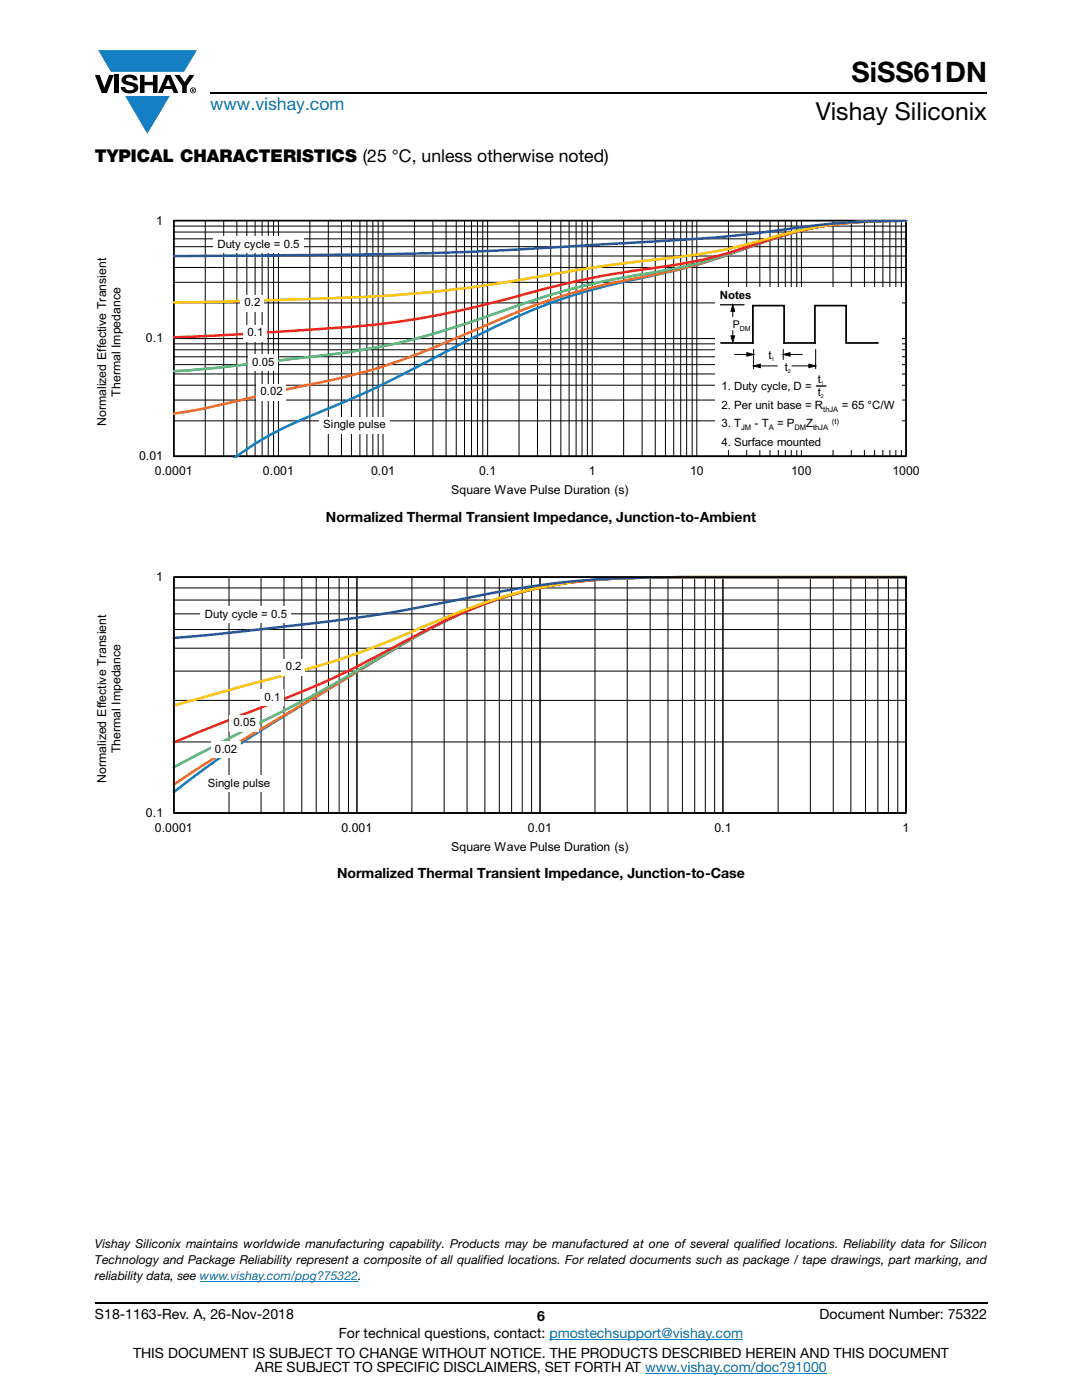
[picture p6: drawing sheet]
<svg xmlns="http://www.w3.org/2000/svg" width="216mm" height="279mm" viewBox="0 0 216 279" stroke-linecap="round" stroke-linejoin="round" font-family="sans-serif">
<g fill="#147fc3">
<path d="M19.6 10h19.7l-2.6 4.3h-1.1h-13.5z"/>
<path d="M25 19.2h8.9l-4.5 7.5z"/>
</g>
<g fill="#000">
<path d="M18.9 15h1l.9 2.5 1-2.5h.9l-1.4 3.6h-1zM22.9 15h.9v3.6h-.9zM24.6 15.3a2.1 2.1 0 0 1 2.8 .3l.1 .4h-.9a.79 .79 0 0 0-.7-.5 .79 .79 0 0 0-.8 .4l.3 .3 1 .2a1.08 1.08 0 0 1 1.2 1 1.08 1.08 0 0 1-1.1 1.2 1.73 1.73 0 0 1-2.4-1.2h.9a.96 .96 0 0 0 .8 .6 .96 .96 0 0 0 .9-.4 1.31 1.31 0 0 0-1.2-.6 1.03 1.03 0 0 1-1.1-.6 1.03 1.03 0 0 1 .2-1.1zM27.9 15h.9v1.3h1.7v-1.3h.9v3.6h-.9v-1.6h-1.7v1.6h-.9zM34.8 15h1.1l.9 1.4 1-1.4h1l-1.5 2.2v1.4h-.9v-1.4z"/>
<path d="M33.6 15.9l.5 1.3h-1.1zM33.1 15l-1.6 3.6h1l.3-.8h1.5l.3 .8h1l-1.6-3.6z"/>
<path d="M38.4 17.8h.2v.2h-.2zM38.3 17.7v.7h.1v-.3l.4 .3-.2-.3 .2-.2-.1-.2z"/>
<path d="M38.1 18a.46 .46 0 0 1 .9 0 .46 .46 0 0 1-.9 0zM37.9 18a.6 .6 0 0 0 1.2 0 .6 .6 0 0 0-1.2 0z"/>
</g>
<path d="M42 18.6h155M18.9 260h178.1" fill="none" stroke="#000" stroke-width=".36"/>
<path d="M39.9 255.7h31.6M109.6 267.3h38.7M128.7 274h36.3" fill="none" stroke="#007ec4" stroke-width=".2"/>
<path d="M19.1 39.5h177.7v60h-177.7z" fill="#fff"/>
<g fill="none" stroke="#000" stroke-width=".2">
<path d="M34.7 44h146.1v47.1h-146.1zM34.7 56.3h146.1M34.7 53.4h146.1M34.7 51.1h146.1M34.7 49.2h146.1M34.7 47.7h146.1M34.7 46.3h146.1M34.7 45.1h146.1M41 44v47.1M44.6 44v47.1M47.3 44v47.1M49.3 44v47.1"/>
<path d="M50.9 44v47.1M52.3 44v47.1M53.5 44v47.1M54.6 44v47.1M55.6 44v47.1M61.8 44v47.1M65.5 44v47.1M68.1 44v47.1M70.1 44v47.1M71.8 44v47.1M73.2 44v47.1M74.4 44v47.1"/>
<path d="M75.5 44v47.1M76.4 44v47.1M82.7 44v47.1M86.4 44v47.1M89 44v47.1M91 44v47.1M92.7 44v47.1M94.1 44v47.1M95.3 44v47.1M96.3 44v47.1M97.3 44v47.1M103.6 44v47.1"/>
<path d="M107.3 44v47.1M109.9 44v47.1M111.9 44v47.1M113.6 44v47.1M115 44v47.1M116.1 44v47.1M117.2 44v47.1M118.2 44v47.1M124.4 44v47.1M128.1 44v47.1M130.7 44v47.1M132.8 44v47.1"/>
<path d="M134.4 44v47.1M135.8 44v47.1M137 44v47.1M138.1 44v47.1M139 44v47.1M145.4 44v47.1M149 44v47.1M151.6 44v47.1M153.6 44v47.1M155.3 44v47.1M156.7 44v47.1M157.9 44v47.1"/>
<path d="M159 44v47.1M159.9 44v47.1M166.2 44v47.1M169.9 44v47.1M172.5 44v47.1M174.5 44v47.1M176.2 44v47.1M177.6 44v47.1M178.8 44v47.1M179.9 44v47.1M34.7 79.8h146.1M34.7 76.9h146.1"/>
<path d="M34.7 74.6h146.1M34.7 72.8h146.1M34.7 71.2h146.1M34.7 69.8h146.1M34.7 68.6h146.1M34.7 67.6h146.1M34.7 60.5h146.1M34.7 84h146.1"/>
</g>
<path d="M34.7 44h146.1v47.1h-146.1z" fill="none" stroke="#000" stroke-width=".34"/>
<path d="M180.8 44a82.9 82.9 0 0 0-22.4 2.4l-4.3 1.3a190 190 0 0 1-20.1 6.4 187.8 187.8 0 0 0-21.8 5.5 178.6 178.6 0 0 0-26.6 12.4 258.1 258.1 0 0 1-26.8 12.4 62 62 0 0 0-12 7" fill="none" stroke="#147fc3" stroke-width=".51"/>
<path d="M180.8 44a82.8 82.8 0 0 0-22.4 2.4l-4.3 1.3a176.9 176.9 0 0 1-19 6.1l-2.2 .5a221.1 221.1 0 0 0-19.6 4.4 186.2 186.2 0 0 0-22.3 8.8 136.3 136.3 0 0 1-33.2 10.1l-3.7 .8a223.6 223.6 0 0 1-19.4 4.1" fill="none" stroke="#f16b22" stroke-width=".51"/>
<path d="M180.8 44a84.7 84.7 0 0 0-20.9 2l-8 2.4a108.8 108.8 0 0 1-26.2 6.8 138.8 138.8 0 0 0-27.7 7.7 142.1 142.1 0 0 1-39.1 8.7l-3.3 .4a314.3 314.3 0 0 1-20.9 2.1" fill="none" stroke="#48b74e" stroke-width=".51"/>
<path d="M180.8 44a85 85 0 0 0-22.4 2.4l-5.4 1.6a100.4 100.4 0 0 1-22.4 5.5 176.3 176.3 0 0 0-29.4 6.2 167.9 167.9 0 0 1-38.1 6l-16.7 1.1-11.7 .5" fill="none" stroke="#ee1f23" stroke-width=".51"/>
<path d="M180.8 44a87.6 87.6 0 0 0-24.5 2.8 128.9 128.9 0 0 1-28 5.3 453.7 453.7 0 0 0-29 4.5 289.1 289.1 0 0 1-39.9 3.1l-24.7 .7" fill="none" stroke="#fec80b" stroke-width=".51"/>
<path d="M180.8 44a172.2 172.2 0 0 0-28.8 2.4 475.9 475.9 0 0 1-33.9 2.5 904.6 904.6 0 0 1-68.9 2.1l-14.5 .1" fill="none" stroke="#2b5597" stroke-width=".51"/>
<g fill="#fff">
<path d="M42.5 47.2h18v3.3h-18z"/>
<path d="M47.9 58.9h4.7v3.4h-4.7z"/>
<path d="M51.1 76.6h6v3.4h-6z"/>
<path d="M49.5 70.7h5.9v3.4h-5.9z"/>
<path d="M48.5 64.8h4.7v3.4h-4.7z"/>
<path d="M63.6 83.2h14.1v3.4h-14.1z"/>
<path d="M142.8 57.3h37.2v32.4h-37.2z"/>
</g>
<path d="M143.7 60.8h4.7" fill="none" stroke="#000" stroke-width=".25"/>
<g fill="none" stroke="#000" stroke-width=".2">
<path d="M145.9 67h.7l-.4 1.3zM146.2 60.8l.4 1.3h-.7zM146.2 61.9v1.3M146.2 66v1.3M146.6 70.7h2.7M149 70.4l1.4 .3-1.4 .4zM150.4 73l1.3-.3v.7zM150.4 69.8v3.8M151.5 73h3.6M156.3 70.7l1.3-.3v.7zM156.3 69.8v1.9M157.4 70.7h2.6"/>
<path d="M158.1 73h3.5M161.4 72.7l1.4 .3-1.4 .4zM162.8 69.8v3.8"/>
</g>
<path d="M146.2 60.8l.4 1.3h-.7zM145.9 67h.7l-.4 1.3zM149 70.4l1.4 .3-1.4 .4zM150.4 73l1.3-.3v.7zM156.3 70.7l1.3-.3v.7zM161.4 72.7l1.4 .3-1.4 .4z" fill="#000"/>
<path d="M143.9 68.4h6.3v-7.4h6.3v7.4h6.1v-7.4h6.2v7.4h6.4" fill="none" stroke="#000" stroke-width=".35"/>
<path d="M162.8 77h2.1" fill="none" stroke="#000" stroke-width=".26"/>
<path d="M19.1 110.6h177.7v60.1h-177.7z" fill="#fff"/>
<g fill="none" stroke="#000" stroke-width=".2">
<path d="M34.7 119.8h146.1M34.7 117.3h146.1M45.7 115.2v47.1M52.1 115.2v47.1M56.7 115.2v47.1M60.2 115.2v47.1M63.1 115.2v47.1M65.6 115.2v47.1M67.7 115.2v47.1M69.5 115.2v47.1M71.2 115.2v47.1M82.2 115.2v47.1"/>
<path d="M88.6 115.2v47.1M93.2 115.2v47.1M96.8 115.2v47.1M99.6 115.2v47.1M102.1 115.2v47.1M104.2 115.2v47.1M106.1 115.2v47.1M107.8 115.2v47.1M118.7 115.2v47.1M125.2 115.2v47.1M129.7 115.2v47.1M133.3 115.2v47.1"/>
<path d="M136.2 115.2v47.1M138.6 115.2v47.1M140.7 115.2v47.1M142.6 115.2v47.1M144.2 115.2v47.1M155.3 115.2v47.1M161.7 115.2v47.1M166.3 115.2v47.1M169.8 115.2v47.1M172.7 115.2v47.1M175.2 115.2v47.1M177.3 115.2v47.1"/>
<path d="M179.1 115.2v47.1M180.6 115.2h-145.9v47.1h146.1v-47.1M34.7 139.8h146.1M34.7 133.9h146.1M34.7 129.4h146.1M34.7 125.6h146.1M34.7 122.5h146.1M34.7 148.1h146.1"/>
</g>
<path d="M180.8 115.2h-45.4l-12.9 .3-5.2 .4-5.2 .6-5.4 1-4.7 1.2-5.1 1.7-5.4 2.3-5.4 2.6-5.7 3.2-30.8 18.8-7.9 5.5-7 5.3" fill="none" stroke="#147fc3" stroke-width=".51"/>
<path d="M180.8 115.2h-45.4l-11.9 .2-5.6 .4-5.3 .6-5.4 1-4.7 1.2-4.6 1.5-5 2-5 2.3-5 2.7-33.7 20.1-14.5 9.4" fill="none" stroke="#f16b22" stroke-width=".51"/>
<path d="M180.8 115.2h-44.9l-10.8 .2-5.7 .3-5.5 .5-4.7 .8-4.6 1-4.2 1.2-4.3 1.6-4.6 1.9-4.1 2-6 3.2-18.5 10.6-28.2 14.6" fill="none" stroke="#48b74e" stroke-width=".51"/>
<path d="M180.8 115.2h-44.4l-9.7 .1-5.7 .3-5.3 .4-4 .6-5 .9-6.8 1.9-6.6 2.5-6.3 2.9-15.8 8.2-6.5 3.1-7.4 3.1-9.9 3.8-12.7 5.2" fill="none" stroke="#ee1f23" stroke-width=".51"/>
<path d="M180.8 115.2l-52.8 .1-9.6 .5-4.5 .4-3.7 .6-6.6 1.4-7.1 2.2-5.5 2-15.9 6.6-8.6 3-31.8 8.8" fill="none" stroke="#fec80b" stroke-width=".51"/>
<path d="M180.8 115.2h-49l-9.8 .3-6.3 .4-11.1 1.3-7.2 1.3-18.2 3.6-8 1.2-24.8 2.9-11.7 1.1" fill="none" stroke="#2b5597" stroke-width=".51"/>
<g fill="#fff">
<path d="M40 121h18v3.4h-18z"/>
<path d="M56.2 131.4h4.6v3.4h-4.6z"/>
<path d="M42.1 148h5.9v3.3h-5.9z"/>
<path d="M45.8 142.7h5.9v3.4h-5.9z"/>
<path d="M51.9 137.5h4.7v3.4h-4.7z"/>
<path d="M40.6 154.7h14.1v3.4h-14.1z"/>
</g>
<path d="M34.7 115.2h146.1v47.1h-146.1z" fill="none" stroke="#000" stroke-width=".34"/>
<text font-size="5.6" x="169.9" y="16.4">SiSS61DN</text>
<text font-size="4.9" x="162.8" y="24">Vishay Siliconix</text>
<text font-size="3.5" fill="#007ec4" x="42" y="21.9">www.vishay.com</text>
<text font-size="3.5" x="18.9" y="32.3">TYPICAL CHARACTERISTICS (25 °C, unless otherwise noted)</text>
<g font-size="2.8">
<text x="65" y="104.1">Normalized Thermal Transient Impedance, Junction-to-Ambient</text>
<text x="67.2" y="175.3">Normalized Thermal Transient Impedance, Junction-to-Case</text>
<text x="18.9" y="263.3">S18-1163-Rev. A, 26-Nov-2018</text>
<text x="107.2" y="263.6">6</text>
<text x="163.6" y="263.3">Document Number: 75322</text>
<text x="67.6" y="267.1">For technical questions, contact: pmostechsupport@vishay.com</text>
<text x="26.5" y="271">THIS DOCUMENT IS SUBJECT TO CHANGE WITHOUT NOTICE. THE PRODUCTS DESCRIBED HEREIN AND THIS DOCUMENT</text>
<text x="50.9" y="273.8">ARE SUBJECT TO SPECIFIC DISCLAIMERS, SET FORTH AT www.vishay.com/doc?91000</text>
</g>
<g font-size="2.5">
<text x="31.2" y="44.8">1</text>
<text x="29.1" y="68.3">0.1</text>
<text x="24" y="79.2" transform="rotate(-90 24 79.2)">Thermal Impedance</text>
<text x="21.2" y="85" transform="rotate(-90 21.2 85)">Normalized Effective Transient</text>
<text x="27.8" y="91.8">0.01</text>
<text x="30.9" y="94.8">0.0001</text>
<text x="52.5" y="94.8">0.001</text>
<text x="74" y="94.8">0.01</text>
<text x="95.6" y="94.8">0.1</text>
<text x="117.5" y="94.8">1</text>
<text x="137.7" y="94.8">10</text>
<text x="157.9" y="94.8">100</text>
<text x="178.1" y="94.8">1000</text>
<text x="90" y="98.7">Square Wave Pulse Duration (s)</text>
<text x="31.2" y="116">1</text>
<text x="24" y="150.4" transform="rotate(-90 24 150.4)">Thermal Impedance</text>
<text x="21.2" y="156.2" transform="rotate(-90 21.2 156.2)">Normalized Effective Transient</text>
<text x="29.1" y="163">0.1</text>
<text x="30.9" y="166">0.0001</text>
<text x="68.1" y="166">0.001</text>
<text x="105.3" y="166">0.01</text>
<text x="142.6" y="166">0.1</text>
<text x="180.1" y="166">1</text>
<text x="90" y="169.9">Square Wave Pulse Duration (s)</text>
<text x="18.9" y="249.1">Vishay Siliconix maintains worldwide manufacturing capability. Products may be manufactured at one of several qualified locations. Reliability data for Silicon</text>
<text x="18.9" y="252.3">Technology and Package Reliability represent a composite of all qualified locations. For related documents such as package / tape drawings, part marking, and</text>
<text x="18.9" y="255.5">reliability data, see www.vishay.com/ppg?75322.</text>
</g>
<g font-size="2.3">
<text x="43.4" y="49.4">Duty cycle = 0.5</text>
<text x="143.6" y="59.8">Notes</text>
<text x="48.8" y="61.2">0.2</text>
<text x="49.4" y="67">0.1</text>
<text x="153.3" y="71.7">t</text>
<text x="50.3" y="73">0.05</text>
<text x="144" y="77.9">1. Duty cycle, D =</text>
<text x="156.6" y="74.1">t</text>
<text x="163.2" y="76.4">t</text>
<text x="52" y="78.9">0.02</text>
<text x="144" y="81.6">2. Per unit base = R</text>
<text x="163.2" y="79">t</text>
<text x="168" y="81.6">= 65 °C/W</text>
<text x="64.5" y="85.4">Single pulse</text>
<text x="143.9" y="85.3">3. T</text>
<text x="144" y="89">4. Surface mounted</text>
<text x="150.6" y="85.3">- T</text>
<text x="155" y="85.3">= P</text>
<text x="160.8" y="85.3">Z</text>
<text x="40.9" y="123.2">Duty cycle = 0.5</text>
<text x="57" y="133.7">0.2</text>
<text x="52.8" y="139.8">0.1</text>
<text x="46.6" y="144.9">0.05</text>
<text x="42.9" y="150.2">0.02</text>
<text x="41.4" y="157">Single pulse</text>
</g>
<text font-size="2.1" x="146.2" y="65.5">P</text>
<g font-size="1.5">
<text x="164.3" y="82.2">thJA</text>
<text x="147.9" y="85.8">JM</text>
<text x="153.4" y="85.8">A</text>
<text x="158.5" y="85.8">DM</text>
<text x="162.2" y="85.8">thJA</text>
<text x="166" y="84.6">(t)</text>
</g>
<text font-size="1.4" x="147.6" y="66">DM</text>
<g font-size="1.1">
<text x="154" y="72">1</text>
<text x="157.2" y="74.5">2</text>
<text x="163.8" y="76.7">1</text>
<text x="163.8" y="79.4">2</text>
</g>
</svg>
